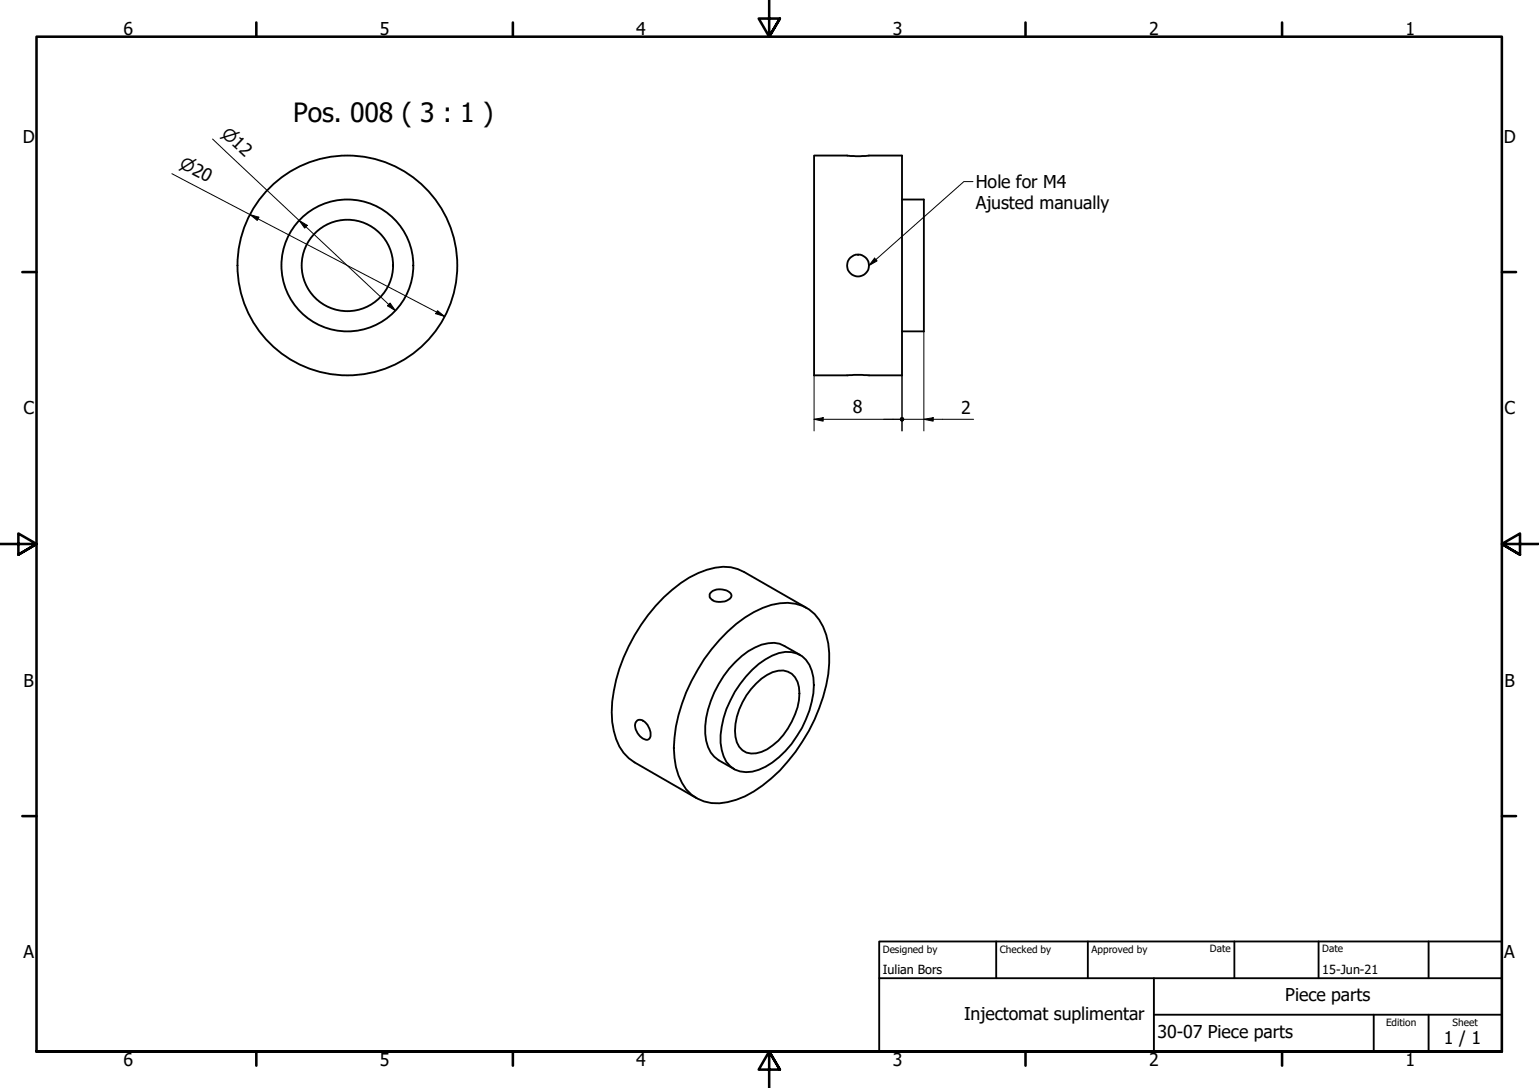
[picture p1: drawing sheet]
<svg xmlns="http://www.w3.org/2000/svg" width="420mm" height="297mm" viewBox="0 0 420 297" stroke-linecap="round" stroke-linejoin="round" font-family="sans-serif">
<!-- layer: Visible (ISO) -->
<g fill="none" stroke="#000" stroke-width=".51">
<path d="M222.2 42.5h9.1l2.4 .2 3.5-.2h9.1v60h-24.1zM246.3 54.5h5.9v36h-5.9M193.9 161.9a4 4 0 0 1 5.7 .4 2.06 2.06 0 0 1-2.3 2 3 3 0 0 1-3.6-1.3zM198.6 172.5a26.5 26.5 0 0 1 14.3-7.8 11 11 0 0 1 12.7 8.6 31.6 31.6 0 0 1-2 20 46.8 46.8 0 0 1-17.8 22.8 17.1 17.1 0 0 1-13.6 2.7 11.7 11.7 0 0 1-7.7-9.4 34.9 34.9 0 0 1 2.8-20.4 48.8 48.8 0 0 1 11.3-16.5zM218.4 178.8l-4.2-2.4a7.8 7.8 0 0 0-8.1 .4 27.5 27.5 0 0 0-13.6 21.4 9.7 9.7 0 0 0 3.7 9.4l4.3 2.4M220.2 166l-17-9.8a11.7 11.7 0 0 0-10.2-.6 33.9 33.9 0 0 0-16.1 12.3 46.4 46.4 0 0 0-9.9 26.5 16.4 16.4 0 0 0 4.6 12.6l1.6 1.1 17 9.8M173.8 196.9a1.7 1.7 0 0 1 2.6 .6 3.9 3.9 0 0 1 .9 4.2 1.49 1.49 0 0 1-2.1-.3 3.5 3.5 0 0 1-1.4-4.5zM205.4 182.9a13.9 13.9 0 0 1 10.7-4.9 6.4 6.4 0 0 1 5.5 5.1 19.5 19.5 0 0 1-1.6 13.3 25.3 25.3 0 0 1-12.9 13.8 7 7 0 0 1-9.6-3.7 18.2 18.2 0 0 1 .8-12.9 30 30 0 0 1 7.1-10.7zM206.4 186.6a10.5 10.5 0 0 1 7.5-3.5 4.8 4.8 0 0 1 4.2 4.5 16.7 16.7 0 0 1-3 11.3 14.4 14.4 0 0 1-8.7 6.8 4.7 4.7 0 0 1-5.6-4.5 18.2 18.2 0 0 1 5.6-14.6z"/>
<circle cx="94.8" cy="72.5" r="18"/>
<circle cx="94.8" cy="72.5" r="12.5"/>
<circle cx="94.8" cy="72.5" r="30"/>
<circle cx="234.3" cy="72.5" r="2.99"/>
</g>
<!-- layer: Border (ISO) -->
<g fill="none" stroke="#000" stroke-width=".7">
<path d="M70 6.1v3.9M140 6.1v3.9M210 0v10l-2.9-4.9h5.8l-2.9 4.9 2.9-4.9M280 6.1v3.9M350 6.1v3.9M6.1 74.3h3.9M410 74.3h3.9M0 148.5h10l-5-2.8v5.7l5-2.9-5 2.9M420 148.5h-10l5-2.8v5.7l-5-2.9 5 2.9M6.1 222.8h3.9M410 222.8h3.9M10 287.1v-277.1h400v277.1h-400h400"/>
<path d="M70 287.1v3.8M140 287.1v3.8M212.9 292l-2.9-4.9 2.9 4.9h-5.8l2.9-4.9v9.9M280 287.1v3.8M350 287.1v3.8"/>
</g>
<!-- layer: Title (ISO) -->
<path d="M240 257h170v30.1h-170zM272 257v10.1M297 257v10.1M337 257v10.1M360 257v10.1M390 257v10.1M240 267.1h170M315 277h95M315 267.1v20M375 277v10.1M390 277v10.1" fill="none" stroke="#000" stroke-width=".51"/>
<!-- layer: Dimension (ISO) -->
<g fill="none" stroke="#000" stroke-width=".27">
<path d="M58 38l49.9 46.8M46.9 47.4l74.5 39M68.3 58.6l2.4 .7-.5 .9zM81.7 60.2l2.2 1.3-.7 .8zM106.5 82.7l1.4 2.1-2.1-1.3zM119.4 84.8l2 1.6-2.5-.8zM252.2 90.5v27.2M222.2 114.5l2.5-.5v1zM222.2 114.5h23.4M222.2 102.5v15.2M246.3 114.5h19.5M246.3 102.5v15.2"/>
<path d="M252.2 114.5l2.6-.5v1z"/>
</g>
<g fill="#000">
<path d="M68.3 58.6l2.4 .7-.5 .9z" fill-rule="evenodd"/>
<path d="M81.7 60.2l2.2 1.3-.7 .8z" fill-rule="evenodd"/>
<path d="M106.5 82.7l1.4 2.1-2.1-1.3z" fill-rule="evenodd"/>
<path d="M119.4 84.8l2 1.6-2.5-.8z" fill-rule="evenodd"/>
<path d="M222.2 114.5l2.5-.5v1z" fill-rule="evenodd"/>
<path d="M252.2 114.5l2.6-.5v1z" fill-rule="evenodd"/>
<circle cx="246.3" cy="114.5" r=".62"/>
</g>
<!-- layer: Symbol (ISO) -->
<path d="M265.6 49.6h-2.5l-25.9 22.9M238.8 70.5l.7 .7-2.3 1.3z" fill="none" stroke="#000" stroke-width=".27"/>
<path d="M238.8 70.5l.7 .7-2.3 1.3z" fill-rule="evenodd" fill="#000"/>
<text font-size="7.2" x="80" y="33.3">Pos. 008 ( 3 : 1 )</text>
<g font-size="4.8">
<text x="33.7" y="9.6">6</text>
<text x="103.7" y="9.6">5</text>
<text x="173.7" y="9.6">4</text>
<text x="243.7" y="9.6">3</text>
<text x="313.7" y="9.6">2</text>
<text x="383.7" y="9.6">1</text>
<text x="6.2" y="38.9">D</text>
<text x="410.5" y="38.9">D</text>
<text x="266.4" y="51.4">Hole for M4</text>
<text x="266.4" y="57.1">Ajusted manually</text>
<text x="6.4" y="113.1">C</text>
<text x="232.8" y="112.9">8</text>
<text x="262.4" y="113">2</text>
<text x="410.7" y="113.1">C</text>
<text x="6.4" y="187.4">B</text>
<text x="410.7" y="187.4">B</text>
<text x="6.4" y="261.7">A</text>
<text x="410.7" y="261.7">A</text>
<text x="350.9" y="273.3">Piece parts</text>
<text x="263.2" y="278.4">Injectomat suplimentar</text>
<text x="316" y="283.3">30-07 Piece parts</text>
<text x="394.2" y="285">1 / 1</text>
<text x="33.7" y="290.9">6</text>
<text x="103.7" y="290.9">5</text>
<text x="173.7" y="290.9">4</text>
<text x="243.7" y="290.9">3</text>
<text x="313.7" y="290.9">2</text>
<text x="383.7" y="290.9">1</text>
</g>
<g font-size="4.6">
<text x="60.2" y="36.8" transform="rotate(43 60.2 36.8)">⌀12</text>
<text x="48.7" y="45.6" transform="rotate(28 48.7 45.6)">⌀20</text>
</g>
<g font-size="3.4">
<text x="241" y="266">Iulian Bors</text>
<text x="361" y="266">15-Jun-21</text>
</g>
<g font-size="2.7">
<text x="241" y="260.1">Designed by</text>
<text x="273" y="260.1">Checked by</text>
<text x="298" y="260.1">Approved by</text>
<text x="330.3" y="260">Date</text>
<text x="361" y="260">Date</text>
<text x="378.4" y="280.1">Edition</text>
<text x="396.6" y="280.1">Sheet</text>
</g>
</svg>
